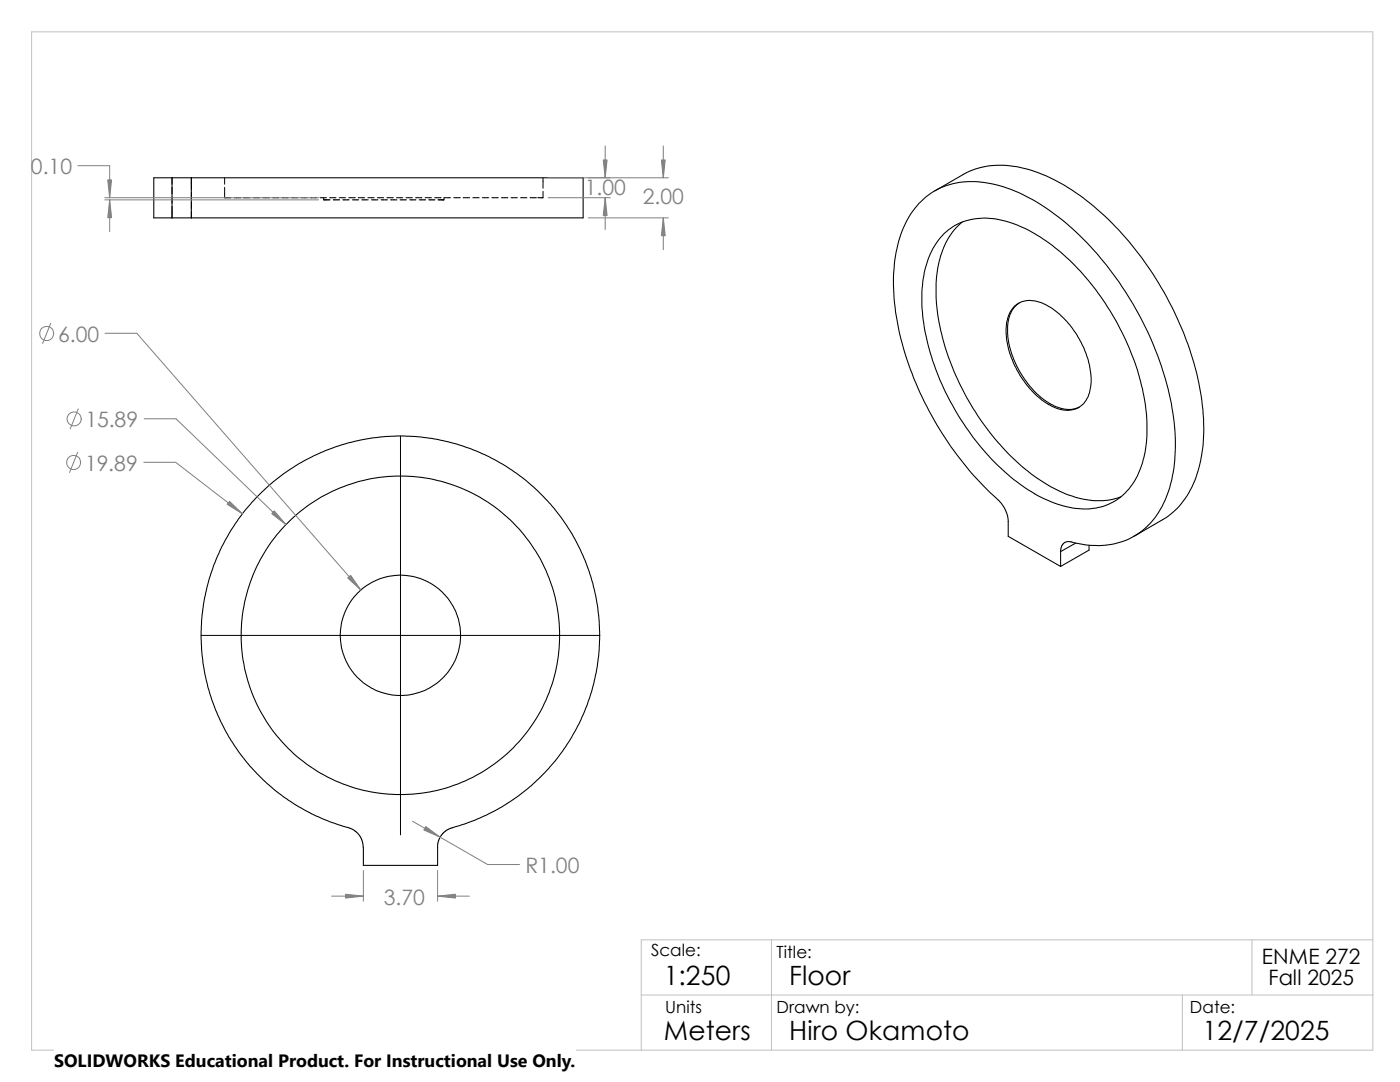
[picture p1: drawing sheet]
<svg xmlns="http://www.w3.org/2000/svg" width="279mm" height="216mm" viewBox="0 0 279 216" stroke-linecap="round" stroke-linejoin="round" font-family="sans-serif">
<path d="M6.3 6.3h267.7v203.2h-267.7zM128 198.5h146M154 187.5v22M236 198.5v11M249.9 187.5v11M274 187.5h-146v22" fill="none" stroke="#c0c0c0" stroke-width=".2"/>
<g fill="none" stroke="#000" stroke-width=".21">
<path d="M34.3 35.5h3.9M34.3 35.5v8M34.3 35.5h-3.6v8h3.6M38.2 35.5v8M38.2 35.5h78.2v8h-78.2M186.6 38.1l5.6-3.3a16.9 16.9 0 0 1 13.7-.8 43.6 43.6 0 0 1 18.7 13.4 65.3 65.3 0 0 1 15.3 32.6 30.9 30.9 0 0 1-1.8 16.6 14.7 14.7 0 0 1-6.1 7.1l-5.7 3.3M34.3 43.5h3.9M188.3 46.8a12.3 12.3 0 0 1 12.3-2.7 32 32 0 0 1 14.5 9.5 51.6 51.6 0 0 1 13.7 29.1 23.2 23.2 0 0 1-2.1 12.7 11.6 11.6 0 0 1-13.3 5.8 27.3 27.3 0 0 1-12.8-7 51.8 51.8 0 0 1-16.5-31.1 22.6 22.6 0 0 1 2.3-13.9zM192 44.3a15.1 15.1 0 0 0-5 10.4 39.9 39.9 0 0 0 4.1 20.9 48.3 48.3 0 0 0 17 20.5 19.7 19.7 0 0 0 12.9 3.7l2.7-.7M202.5 61a5.2 5.2 0 0 1 5.9-.3 18.3 18.3 0 0 1 9 12.1 9.2 9.2 0 0 1-.9 7.4 4.9 4.9 0 0 1-6.4 1 18.1 18.1 0 0 1-8.7-11.1 10.5 10.5 0 0 1 .3-8zM203.4 60.5a6.3 6.3 0 0 0-2.3 5.9 18.9 18.9 0 0 0 8.7 14.3 6.2 6.2 0 0 0 5.6 .5M211.7 110.1v2.9"/>
<path d="M211.7 110.1l.1-.9 .3-.7 .5-.3 .8-.1a17.5 17.5 0 0 0 12.5-.9 15.8 15.8 0 0 0 7.7-10.7 38.4 38.4 0 0 0-.5-18.9 65.6 65.6 0 0 0-21.9-34.3 30.2 30.2 0 0 0-16.6-7.1 14.3 14.3 0 0 0-14.6 10 34 34 0 0 0-.8 18.9 66.7 66.7 0 0 0 20.7 35.4l.5 .8 .7 1.6 .1 .8v3.3l10.5 6M214.7 108.4l-3 1.7M217.3 108.8v1l-5.6 3.2M69.6 165.1a39.8 39.8 0 0 1-22.2-61.2 39.8 39.8 0 0 1 65.2 .1 39.8 39.8 0 0 1-22.4 61.2l-1.5 .8-.6 .7-.6 .9-.2 .9v4.2h-14.8v-4l-.3-1.2-1-1.5-.7-.4-.9-.4"/>
<circle cx="79.9" cy="126.8" r="12"/>
<circle cx="79.9" cy="126.8" r="31.8"/>
</g>
<g fill="none" stroke="#000" stroke-width=".2">
<path d="M34.3 35.5v1.2M34.3 37.4v1.3M34.3 39.3v1.3M38.2 35.5v2.3M38.2 38.4v1.3M44.8 37.4v2.1h1.3M44.8 35.5v1.2M46.7 39.5h1.3M48.6 39.5h1.3M50.5 39.5h1.3M52.5 39.5h1.2M54.4 39.5h1.2"/>
<path d="M56.3 39.5h1.2M58.2 39.5h1.2M60.1 39.5h1.2M62 39.5h1.2M63.9 39.5h1.3M64.6 39.5v.4h1.3M65.8 39.5h1.3M66.5 39.9h1.3M67.7 39.5h1.3M68.4 39.9h1.3M69.6 39.5h1.3M70.3 39.9h1.3"/>
<path d="M71.5 39.5h1.3M72.2 39.9h1.3M73.4 39.5h1.3M74.1 39.9h1.3M75.3 39.5h1.3M76 39.9h1.3M77.2 39.5h1.3M77.9 39.9h1.3M79.1 39.5h1.3M79.8 39.9h1.3M81 39.5h1.3M81.7 39.9h1.3"/>
<path d="M82.9 39.5h1.3M83.7 39.9h1.2M84.8 39.5h1.3M85.6 39.9h1.2M86.7 39.5h1.3M88.6 39.5v.4h-1.2M88.6 39.5h1.3M90.6 39.5h1.2M92.5 39.5h1.2M94.4 39.5h1.2M96.3 39.5h1.2M98.2 39.5h1.2"/>
<path d="M100.1 39.5h1.2M102 39.5h1.3M103.9 39.5h1.3M105.8 39.5h1.3M108.4 38.2v1.3h-1.1M108.4 35.5v2M34.3 41.2v2.3M38.2 40.3v1.3M38.2 42.2v1.3M79.9 87v79.6M40.1 126.8h79.6"/>
</g>
<g fill="none" stroke="#808080" stroke-width=".2">
<path d="M15.5 33.1h6.4v6.4M20.9 39.5h42.7M20.9 39.9h42.7M21.9 39.9v6.3M109.4 35.5h24M109.4 39.5h12.4M120.8 29.1v6.4M120.8 39.5v6.3M132.4 29.1v6.4M117.4 43.5h16M132.4 43.5v6.3M10.1 64.5l-1.6 4"/>
<path d="M21 66.5h6.3l44.7 51.2M15.5 90.3l-1.6 4M15.6 81.6l-1.6 4M28.7 92.2h6.4l13.3 10.3M28.8 83.6h6.3l22 21.1M66.2 178.8h6.3M72.5 173.7v6.1M82.3 163.9l15 8.6h6.4M87.3 173.7v6.1M87.3 178.8h6.4"/>
<circle cx="9.3" cy="66.5" r="1.41"/>
<circle cx="14.7" cy="92.3" r="1.41"/>
<circle cx="14.8" cy="83.6" r="1.4"/>
</g>
<g fill="#808080" stroke="#808080" stroke-width=".2">
<path d="M69.4 115.3l.6-.5 2 2.9z"/>
<path d="M54.7 101.9l2.4 2.8-2.9-2.2z"/>
<path d="M69 178.4l3.5 .4-3.5 .4z"/>
<path d="M45.8 100l2.6 2.5-3.1-1.9z"/>
<path d="M87.3 178.8l3.6-.4v.8z"/>
<path d="M85 164.9l2.8 2.1-3.2-1.4z"/>
<path d="M132.4 43.5l.4 3.5h-.8z"/>
<path d="M132 31.9h.8l-.4 3.6z"/>
<path d="M120.8 39.5l.4 3.5h-.8z"/>
<path d="M120.4 31.9h.8l-.4 3.6z"/>
<path d="M21.5 35.9h.8l-.4 3.6z"/>
<path d="M21.9 39.9l.4 3.5h-.8z"/>
</g>
<path d="M10.8 209.2h104.1v6.7h-104.1z" fill="#fff"/>
<g font-size="5.3">
<text x="132.5" y="196.5">1:250</text>
<text x="157.5" y="196.5">Floor</text>
<text x="132.5" y="207.5">Meters</text>
<text x="157.5" y="207.5">Hiro Okamoto</text>
<text x="240" y="207.5">12/7/2025</text>
</g>
<g font-size="4.2" fill="#808080">
<text x="6.2" y="34.8">0.10</text>
<text x="116.7" y="38.9">1.00</text>
<text x="128.3" y="40.7">2.00</text>
<text x="11.6" y="68.2">6.00</text>
<text x="17.1" y="85.2">15.89</text>
<text x="17" y="93.9">19.89</text>
<text x="104.8" y="174.2">R1.00</text>
<text x="76.6" y="180.5">3.70</text>
</g>
<g font-size="4.2">
<text x="251.8" y="192.3">ENME 272</text>
<text x="253.2" y="196.5">Fall 2025</text>
</g>
<text font-size="3.6" x="10.8" y="213">SOLIDWORKS Educational Product. For Instructional Use Only.</text>
<g font-size="3.4">
<text x="130" y="190.7">Scale:</text>
<text x="155" y="191.2">Title:</text>
<text x="132.8" y="202.2">Units</text>
<text x="155" y="202.2">Drawn by:</text>
<text x="237.5" y="202.2">Date:</text>
</g>
</svg>
